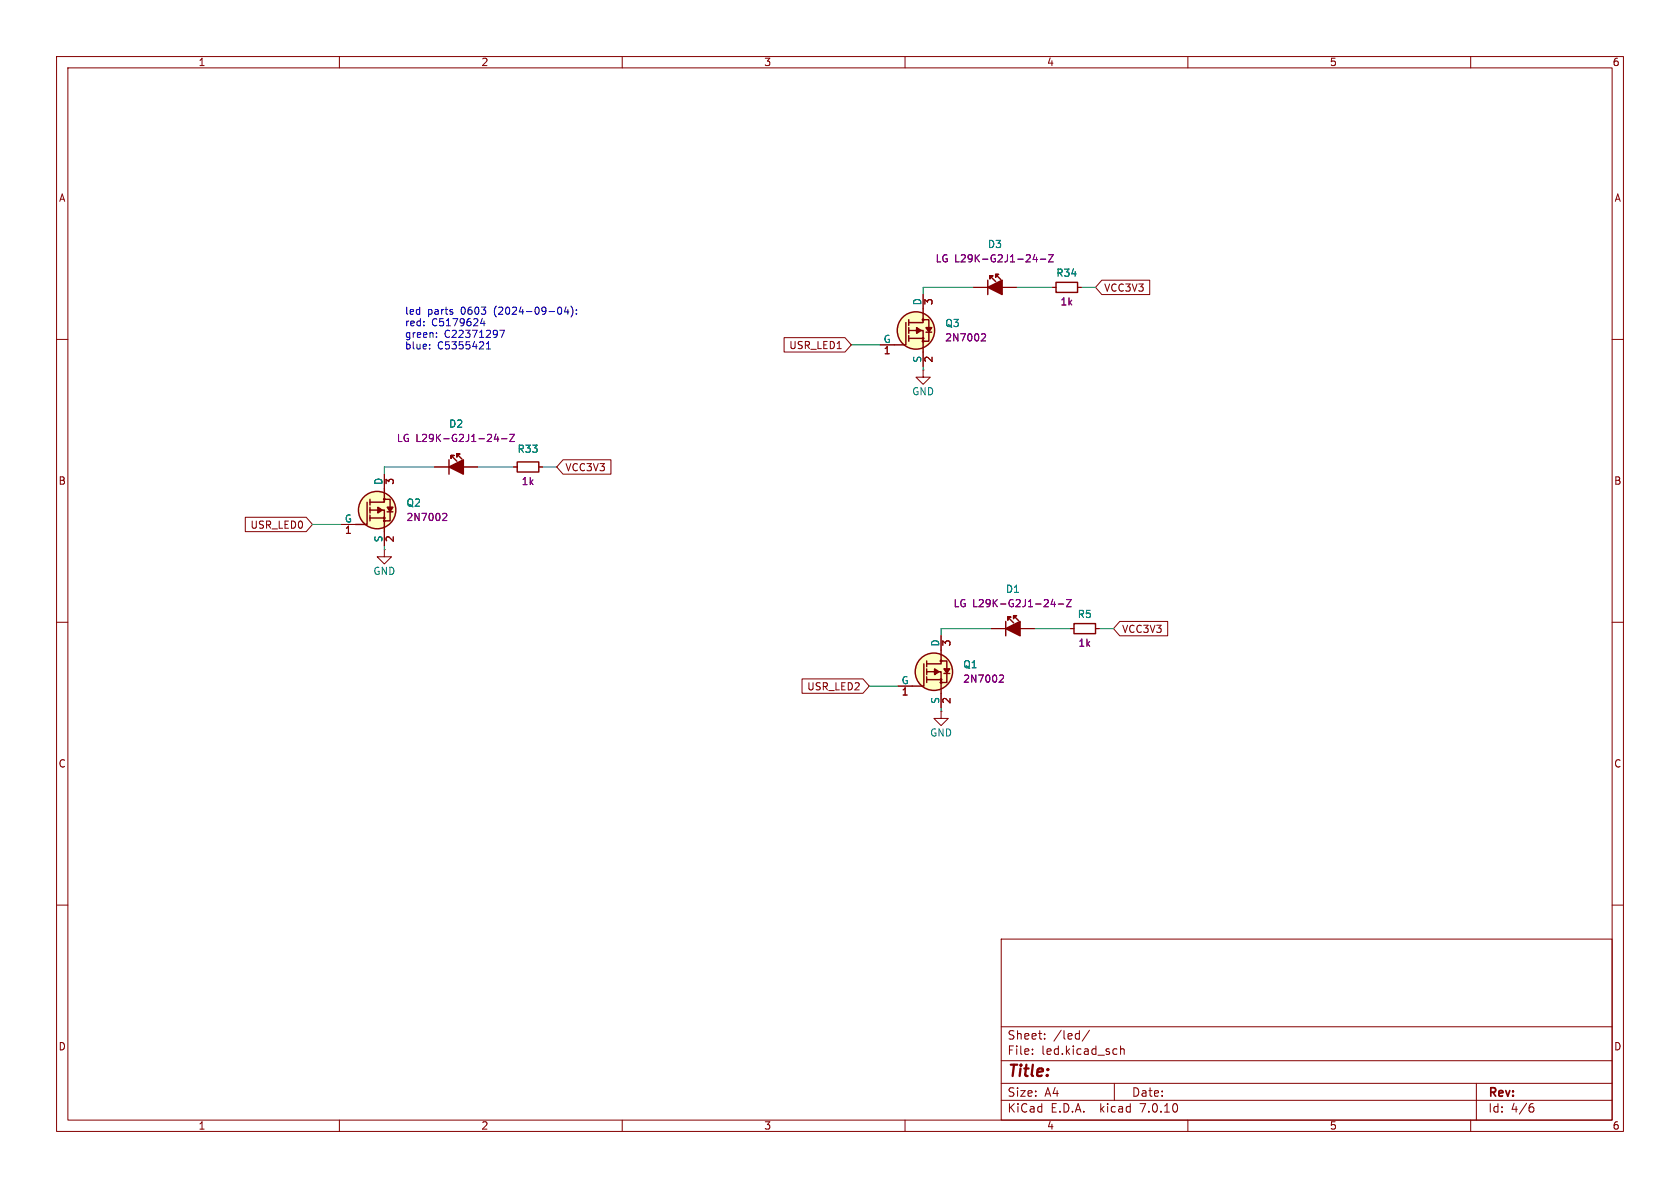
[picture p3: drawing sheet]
<svg xmlns="http://www.w3.org/2000/svg" width="297mm" height="210mm" viewBox="0 0 297 210" stroke-linecap="round" stroke-linejoin="round" font-family="sans-serif">
<g fill="none" stroke="#840000" stroke-width=".18">
<path d="M10 10h277v190h-277zM12 12h273v186h-273zM60 10v2M110 10v2M160 10v2M210 10v2M260 10v2M10 60h2M172.1 50.8h2.5M177.2 50.8h2.5M186.1 50.8h.6M190.5 50.8h.6"/>
<path d="M285 60h2M10 110h2M175.3 111.1h2.5M180.3 111.1h2.6M189.2 111.1h.7M193.7 111.1h.6M285 110h2M166.4 125.7v1.3h1.2l-1.2 1.3-1.3-1.3h1.3M166.4 125.7h.1M10 160h2M285 160h2M177 166h108v32h-108z"/>
<path d="M60 198v2M110 198v2M160 198v2M177 194.5h108M177 191.5h108M177 187.5h108M177 181.5h108M182.5 186.3v.1M182.5 185.5v.1M184.7 183.6v.1M184.7 182.8v.1M192.6 182.1l-1.3 2"/>
<path d="M197 191.5v3M197.3 185.4l.2 .1M197.5 186.3l-.2 .1M198.1 184.9v1.5M198.1 185.5l.2-.1 .4 .1v.9M210 198v2M260 198v2M261 191.5v6.5M270.6 195.7h.3l.3 .3-.1 .5-.5 .1M271 195.1l-.4 .1"/>
</g>
<path d="M174.6 49.5v2.6M175 48.8v.5v-.5h.5h-.5l1 1M176 48.5v.5v-.5h.5h-.5l.9 .9M186.7 49.9h3.8v1.8h-3.8zM177.8 109.9v2.5M178.2 109.1v.5v-.5h.5h-.5l1 1M179.2 108.8v.5v-.5h.5h-.5l.9 .9M189.9 110.2h3.8v1.8h-3.8z" fill="none" stroke="#840000" stroke-width=".25"/>
<g fill="#840000" stroke="#840000" stroke-width=".25">
<path d="M174.6 50.8l2.6-1.3v2.6z"/>
<path d="M177.8 111.1l2.5-1.2v2.5z"/>
</g>
<path d="M182.9 45l-.3 .9h.8M183.2 45.5v.8M183.9 45.8h1M185.4 45h.8l-.8 1.3h.8M186.1 105.9l-.3 .9h.8M186.4 106.4v.9M187.1 106.8h1M188.5 106h.9l-.9 1.3h.9" fill="none" stroke="#840084" stroke-width=".18"/>
<g fill="#ffffc2">
<path d="M163.8 120.1v.6z"/>
<path d="M163.8 119.6v.5z"/>
<path d="M163.8 118.7v.6z"/>
<path d="M163.8 118.2v.5z"/>
<path d="M163.8 116.8v1.1z"/>
</g>
<path d="M163.8 120.1h2.6" fill="none" stroke="#ffffc2" stroke-width=".18"/>
<g fill="#ffffc2">
<path d="M166.9 119h1z"/>
<path d="M163.8 118.7h2.6v3.9z"/>
<path d="M166.2 116.8h1.2v3.9h-1.2z"/>
</g>
<g fill="#ffffc2" stroke="#ffffc2" stroke-width=".18">
<circle cx="165.1" cy="118.7" r="3.3"/>
<circle cx="166.4" cy="120.7" r=".13"/>
<circle cx="166.4" cy="120.1" r=".13"/>
<circle cx="166.4" cy="116.8" r=".13"/>
</g>
<g fill="none" stroke="#840000" stroke-width=".25">
<path d="M163.3 117.3v4h-2M163.8 118.7h2.6v3.9M163.8 116.8v1.1M163.8 118.2v1.1M163.8 119.6v1.1M166.2 116.8h1.2v3.9h-1.2M166.4 114.9v2.4h-2.6M166.9 119h1M163.8 120.1h2.6"/>
<circle cx="165.1" cy="118.7" r="3.3"/>
<circle cx="166.4" cy="116.8" r=".13"/>
<circle cx="166.4" cy="120.1" r=".13"/>
<circle cx="166.4" cy="120.7" r=".13"/>
</g>
<g fill="#840000" stroke="#840000" stroke-width=".25">
<path d="M165.2 118.2l.8 .5-.8 .6z"/>
<path d="M166.9 118.2h1l-.5 .8z"/>
</g>
<path d="M163.2 65.4v1.3h1.3l-1.3 1.2-1.3-1.2h1.3M163.2 65.4h.1M166.4 112.4v2.5M158.7 121.3h2.6M166.4 122.6v2.5" fill="none" stroke="#840000" stroke-width=".18"/>
<path d="M176.9 119.3l.4 .1 .1 .3-.8 .9h.8" fill="none" stroke="#840084" stroke-width=".18"/>
<g fill="#ffffc2">
<path d="M160.7 59.8v.5z"/>
<path d="M160.7 59.3v.5z"/>
<path d="M160.7 58.4v.5z"/>
<path d="M160.7 57.9v.5z"/>
<path d="M160.7 56.5v1z"/>
</g>
<path d="M160.7 59.8h2.5" fill="none" stroke="#ffffc2" stroke-width=".18"/>
<g fill="#ffffc2">
<path d="M163.7 58.7h1z"/>
<path d="M160.7 58.4h2.5v3.8z"/>
<path d="M163.1 56.5h1.1v3.8h-1.1z"/>
</g>
<g fill="#ffffc2" stroke="#ffffc2" stroke-width=".18">
<circle cx="161.9" cy="58.4" r="3.3"/>
<circle cx="163.2" cy="60.3" r=".13"/>
<circle cx="163.2" cy="59.8" r=".13"/>
<circle cx="163.2" cy="56.5" r=".13"/>
</g>
<g fill="none" stroke="#840000" stroke-width=".25">
<path d="M160.1 57v4h-2M160.7 58.4h2.5v3.8M160.7 56.5v1M160.7 57.9v1M160.7 59.3v1M160.7 59.8h2.5M163.1 56.5h1.1v3.8h-1.1M163.2 54.6v2.4h-2.5M163.7 58.7h1"/>
<circle cx="161.9" cy="58.4" r="3.3"/>
<circle cx="163.2" cy="56.5" r=".13"/>
<circle cx="163.2" cy="59.8" r=".13"/>
<circle cx="163.2" cy="60.3" r=".13"/>
</g>
<g fill="#840000" stroke="#840000" stroke-width=".25">
<path d="M162.1 57.9l.7 .5-.7 .5z"/>
<path d="M163.7 57.9h1l-.5 .8z"/>
</g>
<path d="M163.2 52.1v2.5M155.6 61h2.5M163.2 62.2v2.6M67.9 97.2v1.2h1.3l-1.3 1.3-1.2-1.3h1.2M67.9 97.2h.1" fill="none" stroke="#840000" stroke-width=".18"/>
<path d="M173.7 59l.4 .1 .1 .3-.7 .9h.7" fill="none" stroke="#840084" stroke-width=".18"/>
<g fill="#ffffc2">
<path d="M65.4 91.6v.5z"/>
<path d="M65.4 91.1v.5z"/>
<path d="M65.4 90.2v.5z"/>
<path d="M65.4 89.7v.5z"/>
<path d="M65.4 88.3v1z"/>
</g>
<path d="M65.4 91.6h2.5" fill="none" stroke="#ffffc2" stroke-width=".18"/>
<g fill="#ffffc2">
<path d="M68.5 90.5h1z"/>
<path d="M65.4 90.2h2.5v3.8z"/>
<path d="M67.8 88.3h1.2v3.8h-1.2z"/>
</g>
<g fill="#ffffc2" stroke="#ffffc2" stroke-width=".18">
<circle cx="66.7" cy="90.2" r="3.3"/>
<circle cx="67.9" cy="92.1" r=".13"/>
<circle cx="67.9" cy="91.6" r=".13"/>
<circle cx="67.9" cy="88.3" r=".13"/>
</g>
<g fill="none" stroke="#840000" stroke-width=".25">
<path d="M64.9 88.8v3.9h-2M65.4 90.2h2.5v3.8M65.4 88.3v1M65.4 89.7v1M65.4 91.1v1M65.4 91.6h2.5M67.8 88.3h1.2v3.8h-1.2M67.9 86.4v2.4h-2.5M68.5 90.5h1M79.4 81.3v2.5M79.8 80.5v.5v-.5h.5h-.5l1 1M80.8 80.3v.5v-.5h.5h-.5l.9 .9"/>
<path d="M91.4 81.7h3.8v1.7h-3.8z"/>
<circle cx="66.7" cy="90.2" r="3.3"/>
<circle cx="67.9" cy="92.1" r=".13"/>
<circle cx="67.9" cy="91.6" r=".13"/>
<circle cx="67.9" cy="88.3" r=".13"/>
</g>
<g fill="#840000" stroke="#840000" stroke-width=".25">
<path d="M66.8 89.7l.8 .5-.8 .5z"/>
<path d="M68.5 89.7h1l-.5 .7z"/>
<path d="M79.4 82.6l2.5-1.3v2.5z"/>
</g>
<g fill="none" stroke="#840000" stroke-width=".18">
<path d="M138.6 59.7h10.8l1.1 1.3-1.1 1.2h-10.8zM163.2 52.1v2.5M172.1 50.8h2.5M177.2 50.8h2.5M186.1 50.8h.6M190.5 50.8h.6M194.8 49.5h8.5v2.6h-8.5l-1.1-1.3zM155.6 61h2.5M163.2 62.2v2.6M43.4 91.4h10.7l1.1 1.3-1.1 1.3h-10.7zM60.3 92.7h2.6M67.9 83.8v2.6"/>
<path d="M67.9 94v2.5M76.8 82.6h2.6M81.9 82.6h2.6M90.8 82.6h.6M95.2 82.6h.7M99.5 81.3h8.5v2.5h-8.5l-1.1-1.2zM166.4 112.4v2.5M175.3 111.1h2.5M180.3 111.1h2.6M189.2 111.1h.7M193.7 111.1h.6M198 109.9h8.4v2.5h-8.4l-1.2-1.3z"/>
<path d="M141.8 120h10.8l1.1 1.3-1.1 1.3h-10.8zM158.7 121.3h2.6M166.4 122.6v2.5"/>
</g>
<g fill="none" stroke="#840084" stroke-width=".18">
<path d="M173.7 59l.4 .1 .1 .3-.7 .9h.7M182.9 45l-.3 .9h.8M183.2 45.5v.8M183.9 45.8h1M185.4 45h.8l-.8 1.3h.8M87.7 76.7l-.3 .9h.8M88 77.2v.8M88.7 77.6h.9M90.1 76.8h.9l-.9 1.2h.9M78.4 90.7l.5 .1 .1 .3-.8 .9h.8M176.9 119.3l.4 .1 .1 .3-.8 .9h.8M186.1 105.9l-.3 .9h.8"/>
<path d="M186.4 106.4v.9M187.1 106.8h1M188.5 106h.9l-.9 1.3h.9"/>
</g>
<g fill="none" stroke="#0000c2" stroke-width=".18">
<path d="M77.2 59.5v.1M77.2 58.9v.1M80 55.2v.3M85.3 56.3l-.3 .9h.8M85.6 56.8v.8M88.4 58.4h.8l-.5 1.2M98.8 54.3h.1a.68 .68 0 0 1 .4 .6 .68 .68 0 0 1-.4 .7l-.1-.1M100.1 54.2l-.3 .9h.8M100.4 54.7v.9M100.9 54.1a1.46 1.46 0 0 1 0 1.9M101.9 55.4v.2M101.9 54.8v.1"/>
<path d="M76 61.6v.1M76 60.9v.1M86 60.8l.4-.4v1.3M86 61.7h.7"/>
</g>
<g fill="none" stroke="#008400" stroke-width=".18">
<path d="M172.1 50.8h-8.9v1.3M179.7 50.8h6.4M191.1 50.8h2.6M150.5 61h5.1M163.2 64.8v.6M55.2 92.7h5.1M67.9 96.5v.7M76.8 82.6h-8.9v1.2M84.5 82.6h6.3M95.9 82.6h2.5M175.3 111.1h-8.9v1.3M182.9 111.1h6.3"/>
<path d="M194.3 111.1h2.5M153.7 121.3h5M166.4 125.1v.6"/>
</g>
<text font-size="2.8" fill="#840000" x="178" y="190.9">Title:</text>
<g font-size="2.1" fill="#840000">
<text x="178" y="184">Sheet:</text>
<text x="186.2" y="184">/led/</text>
<text x="178" y="186.7">File:</text>
<text x="184.1" y="186.7">led.kicad_sch</text>
<text x="178" y="196.9">KiCad</text>
<text x="178" y="194.1">Size:</text>
<text x="184.7" y="194.1">A4</text>
<text x="185.7" y="196.9">E.D.A.</text>
<text x="194.6" y="196.9">kicad</text>
<text x="200" y="194.1">Date:</text>
<text x="201.8" y="196.9">7.0.10</text>
<text x="263" y="194.3">Rev:</text>
<text x="263" y="196.9">Id:</text>
<text x="267.1" y="196.9">4/6</text>
</g>
<g font-size="1.8" fill="#840000">
<text x="35" y="11.9">1</text>
<text x="85" y="11.9">2</text>
<text x="135" y="11.9">3</text>
<text x="185" y="11.9">4</text>
<text x="235" y="11.9">5</text>
<text x="285" y="11.9">6</text>
<text x="10.3" y="35.9">A</text>
<text x="285.3" y="35.9">A</text>
<text x="195.1" y="51.8">VCC3V3</text>
<text x="165.2" y="54" transform="rotate(-90 165.2 54)">3</text>
<text x="139.4" y="61.9">USR_LED1</text>
<text x="156.1" y="62.9">1</text>
<text x="165.2" y="64.2" transform="rotate(-90 165.2 64.2)">2</text>
<text x="99.9" y="83.5">VCC3V3</text>
<text x="10.3" y="85.9">B</text>
<text x="69.9" y="85.8" transform="rotate(-90 69.9 85.8)">3</text>
<text x="285.3" y="85.9">B</text>
<text x="44.2" y="93.7">USR_LED0</text>
<text x="60.9" y="94.7">1</text>
<text x="69.9" y="96" transform="rotate(-90 69.9 96)">2</text>
<text x="198.3" y="112.1">VCC3V3</text>
<text x="168.4" y="114.4" transform="rotate(-90 168.4 114.4)">3</text>
<text x="142.6" y="122.2">USR_LED2</text>
<text x="159.3" y="123.3">1</text>
<text x="168.4" y="124.5" transform="rotate(-90 168.4 124.5)">2</text>
<text x="10.3" y="135.9">C</text>
<text x="285.3" y="135.9">C</text>
<text x="10.3" y="185.9">D</text>
<text x="285.3" y="185.9">D</text>
<text x="35" y="199.9">1</text>
<text x="85" y="199.9">2</text>
<text x="135" y="199.9">3</text>
<text x="185" y="199.9">4</text>
<text x="235" y="199.9">5</text>
<text x="285" y="199.9">6</text>
</g>
<g font-size="1.8" fill="#840084">
<text x="165.3" y="46.6">LG L29K-G2J1-24-Z</text>
<text x="187.4" y="54.2">1k</text>
<text x="167" y="60.6">2N7002</text>
<text x="70.1" y="78.3">LG L29K-G2J1-24-Z</text>
<text x="92.1" y="86">1k</text>
<text x="71.8" y="92.3">2N7002</text>
<text x="168.5" y="107.5">LG L29K-G2J1-24-Z</text>
<text x="190.5" y="114.5">1k</text>
<text x="170.2" y="120.9">2N7002</text>
</g>
<g font-size="1.8" fill="#008484">
<text x="174.6" y="44">D3</text>
<text x="186.6" y="49.1">R34</text>
<text x="162.9" y="54.1" transform="rotate(-90 162.9 54.1)">D</text>
<text x="167" y="58">Q3</text>
<text x="156.1" y="60.7">G</text>
<text x="162.9" y="64.2" transform="rotate(-90 162.9 64.2)">S</text>
<text x="161.2" y="70.1">GND</text>
<text x="79.3" y="75.8">D2</text>
<text x="91.4" y="80.2">R33</text>
<text x="67.7" y="85.8" transform="rotate(-90 67.7 85.8)">D</text>
<text x="71.8" y="89.8">Q2</text>
<text x="60.9" y="92.5">G</text>
<text x="67.7" y="96" transform="rotate(-90 67.7 96)">S</text>
<text x="65.9" y="101.8">GND</text>
<text x="177.7" y="105">D1</text>
<text x="190.4" y="109.4">R5</text>
<text x="166.1" y="114.4" transform="rotate(-90 166.1 114.4)">D</text>
<text x="170.2" y="118.3">Q1</text>
<text x="159.3" y="121">G</text>
<text x="166.1" y="124.5" transform="rotate(-90 166.1 124.5)">S</text>
<text x="164.3" y="130.4">GND</text>
</g>
<g font-size="1.8" fill="#0000c2">
<text x="71.5" y="55.7">led</text>
<text x="71.5" y="57.8">red:</text>
<text x="71.5" y="59.8">green:</text>
<text x="75.6" y="55.7">parts</text>
<text x="76.3" y="57.8">C5179624</text>
<text x="78.5" y="59.8">C22371297</text>
<text x="81.6" y="55.7">0603</text>
<text x="87.6" y="55.7">(2024-09-04):</text>
<text x="71.5" y="61.9">blue:</text>
<text x="77.3" y="61.9">C5355421</text>
</g>
</svg>
